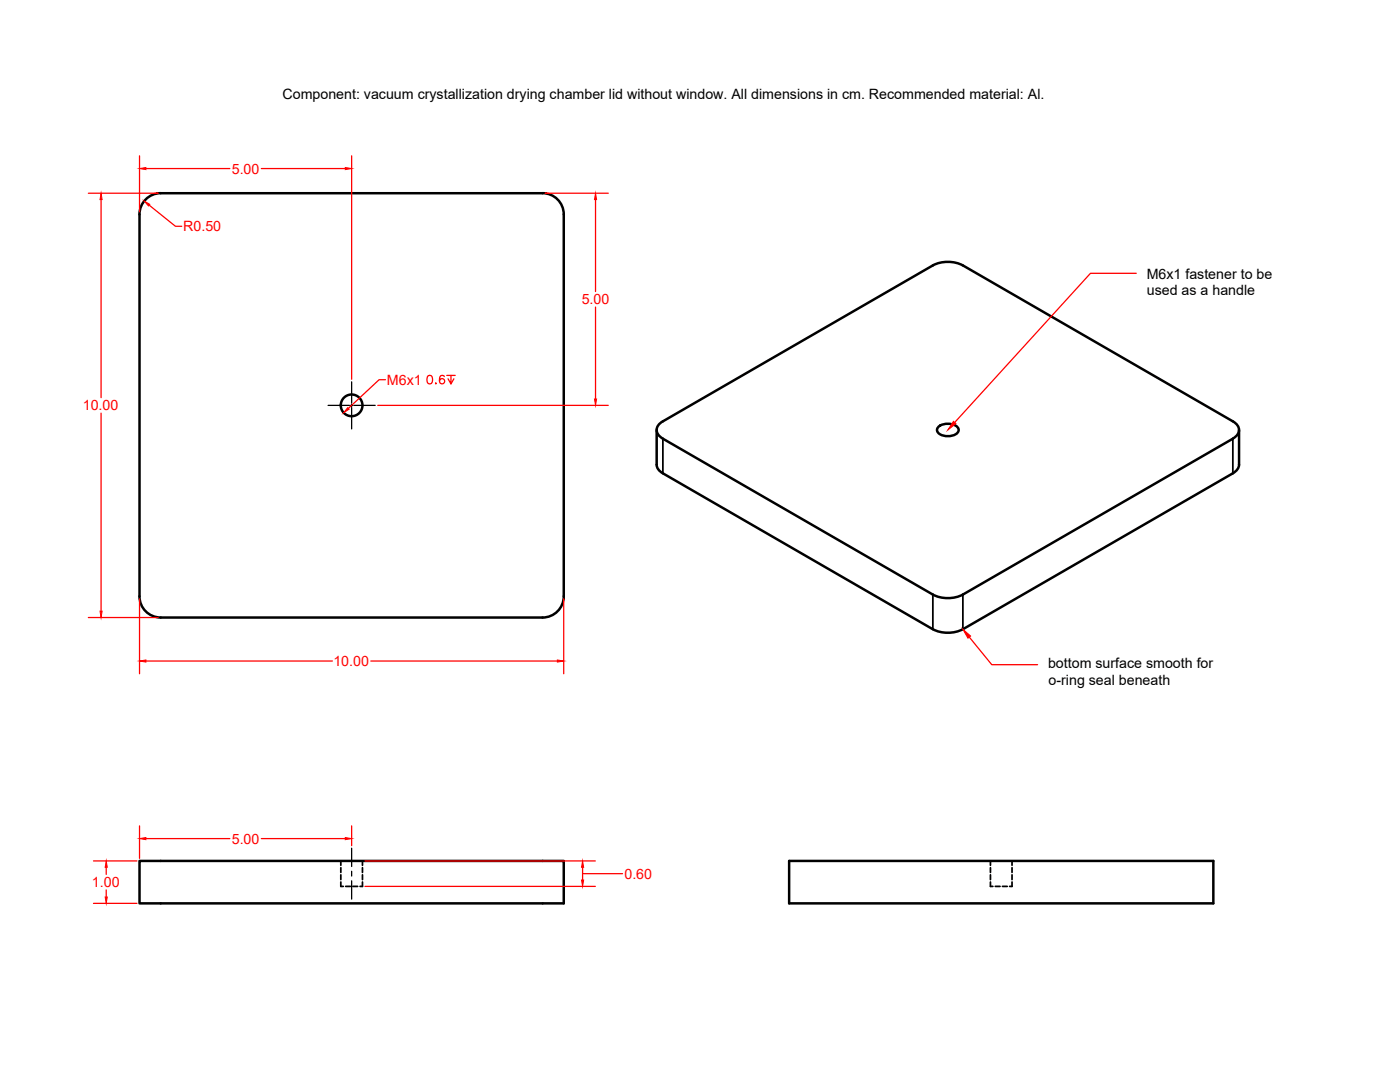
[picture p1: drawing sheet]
<svg xmlns="http://www.w3.org/2000/svg" width="279mm" height="216mm" viewBox="0 0 279 216" stroke-linecap="round" stroke-linejoin="round" font-family="sans-serif">
<!-- layer: MD_Hidden -->
<g fill="none" stroke="#000" stroke-width=".35">
<path d="M68 176v.9h.5M68 171.8v.9M68 173.1v1M68 174.6v.9M69 176.9h.9M70.4 176.9h1M72.3 176v.9h-.4M72.3 171.8v.9M72.3 173.1v1M72.3 174.6v.9M197.7 176v.9h.5M197.7 171.8v.9"/>
<path d="M197.7 173.1v1M197.7 174.6v.9M198.6 176.9h1M200.1 176.9h.9M202 176v.9h-.5M202 171.8v.9M202 173.1v1M202 174.6v.9"/>
</g>
<!-- layer: MD_Visible -->
<g fill="none" stroke="#000" stroke-width=".5">
<path d="M29.3 39.5a4.2 4.2 0 0 1 2.8-1h76.2a4.2 4.2 0 0 1 4.2 4.3v76.2a4.2 4.2 0 0 1-4.2 4.2h-76.2a4.2 4.2 0 0 1-4.3-4.2v-76.2a4.2 4.2 0 0 1 1.5-3.3zM186.2 53a6.6 6.6 0 0 1 6 0M186.2 53l-53.9 31.1M192.2 53l53.8 31.1a1.83 1.83 0 0 1 1.3 1.7 1.83 1.83 0 0 1-1.3 1.7l-53.8 31.1a6.6 6.6 0 0 1-6 0l-53.9-31.1M131 92.7a2.04 2.04 0 0 0 1.3 1.7M131.1 85.8v6.9M132.3 84.1a1.82 1.82 0 0 0-1.3 1.7 1.82 1.82 0 0 0 1.3 1.7M132.3 94.4l53.9 31.2M187.2 85.2a3.1 3.1 0 0 1 3.9 0 .89 .89 0 0 1-.4 1.5 2.83 2.83 0 0 1-3.7-.7zM247.3 85.8v6.9a2.04 2.04 0 0 1-1.3 1.7l-53.8 31.2M186.2 125.5a6.6 6.6 0 0 0 6 0M27.8 171.8h84.7v8.5h-84.7z"/>
<path d="M157.5 171.8h84.6v8.5h-84.6z"/>
<circle cx="70.2" cy="80.9" r="2.16"/>
</g>
<!-- layer: MD_Visible Narrow -->
<path d="M132.3 87.5v6.9M246 87.5v6.9M186.2 118.6v7M192.2 118.6v7" fill="none" stroke="#000" stroke-width=".35"/>
<!-- layer: 0 -->
<g fill="#f00" stroke="#f00" stroke-width=".2">
<path d="M192.2 125.6l1.5 1.3-.5 .4z"/>
<path d="M20 122h.4l-.2 1.2z"/>
<path d="M20.2 38.6l.2 1.2h-.4z"/>
<path d="M27.8 131.9l1.3-.2v.4z"/>
<path d="M111.2 131.7l1.3 .2-1.3 .2z"/>
<path d="M21.2 171.8l.2 1.3h-.4z"/>
<path d="M21 179h.4l-.2 1.3z"/>
<path d="M28.8 40.1l1.1 .7-.3 .3z"/>
<path d="M116.1 175.6h.4l-.2 1.3z"/>
<path d="M116.3 171.8l.2 1.3h-.4z"/>
<path d="M27.8 33.6l1.3-.2v.4z"/>
<path d="M68.9 33.4l1.3 .2-1.3 .2z"/>
<path d="M118.6 79.6h.5l-.2 1.3z"/>
<path d="M118.9 38.6l.2 1.2h-.5z"/>
<path d="M69.4 81.3l.3 .4-1.1 .7z"/>
<path d="M27.8 167.3l1.3-.2v.4z"/>
<path d="M68.9 167.1l1.3 .2-1.3 .2z"/>
<path d="M190.3 84.1l.5 .4-1.6 1.3z"/>
</g>
<g fill="none" stroke="#f00" stroke-width=".25">
<path d="M17.6 38.6h14M20.2 39.8v39.5M27.8 31.1v11.2M29.1 33.6h16.8M52.2 33.6h16.7M70.2 31.1v44.6M108.8 38.6h12.6M118.9 39.8v18.4M29.8 40.9l5.2 4.2h1.3M226.8 54.5h-9.2l-27.1 29.8M76.9 75.8h-1.2l-6.2 5.7M85.4 75a.57 .57 0 0 1 .9 .2 .86 .86 0 0 1-.6 1.4 1.11 1.11 0 0 1-.3-1.6z"/>
<path d="M87 76.4v.2zM88.7 75.1a.51 .51 0 0 0-.8-.1 .98 .98 0 0 0 .4 1.6 .53 .53 0 0 0 .5-.5 .53 .53 0 0 0-.6-.5 .53 .53 0 0 0-.5 .4M89.2 74.9h1.6M90 74.9v1.7l-.6-1M90.6 75.6l-.6 1M118.9 61.3v18.3M20.2 82.4v39.6M75.4 80.9h46M27.8 119.5v14.9M112.5 119.5v14.9M17.6 123.2h14M29.1 131.9h37.2"/>
<path d="M74 131.9h37.2M193.4 127.1l4.5 5.5h9.2M18.7 171.8h8.6M21.2 173.1v1.4M21.2 177.6v1.4M27.8 164.8v6.5M29.1 167.3h16.8M52.2 167.3h16.7M70.2 164.8v3.9M72.8 171.8h46M72.8 176.9h46M116.3 174.3h7.9"/>
<path d="M116.3 173.1v2.5M18.7 180.3h8.6"/>
</g>
<path d="M70.2 76.2v4.3M65.5 80.9h4.2M70 80.9h.4M70.2 80.7v.4M70.2 81.3v4.3M70.6 80.9h4.3M70.2 169.2v3.7M70.2 173.9v.9M70.2 175.8v3.6" fill="none" stroke="#000" stroke-width=".25"/>
<g font-size="2.8">
<text x="56.4" y="19.7">Component: vacuum crystallization drying chamber lid without window. All dimensions in cm. Recommended material: Al.</text>
<text x="228.8" y="55.6">M6x1 fastener to be</text>
<text x="228.9" y="59">used as a handle</text>
<text x="209.2" y="133.4">bottom surface smooth for</text>
<text x="209.3" y="136.8">o-ring seal beneath</text>
</g>
<g font-size="2.8" fill="#f00">
<text x="46.3" y="34.6">5.00</text>
<text x="36.6" y="46.2">R0.50</text>
<text x="116.1" y="60.7">5.00</text>
<text x="77.2" y="76.8">M6x1</text>
<text x="16.5" y="81.9">10.00</text>
<text x="66.5" y="132.9">10.00</text>
<text x="46.3" y="168.3">5.00</text>
<text x="18.4" y="177">1.00</text>
<text x="124.6" y="175.3">0.60</text>
</g>
</svg>
